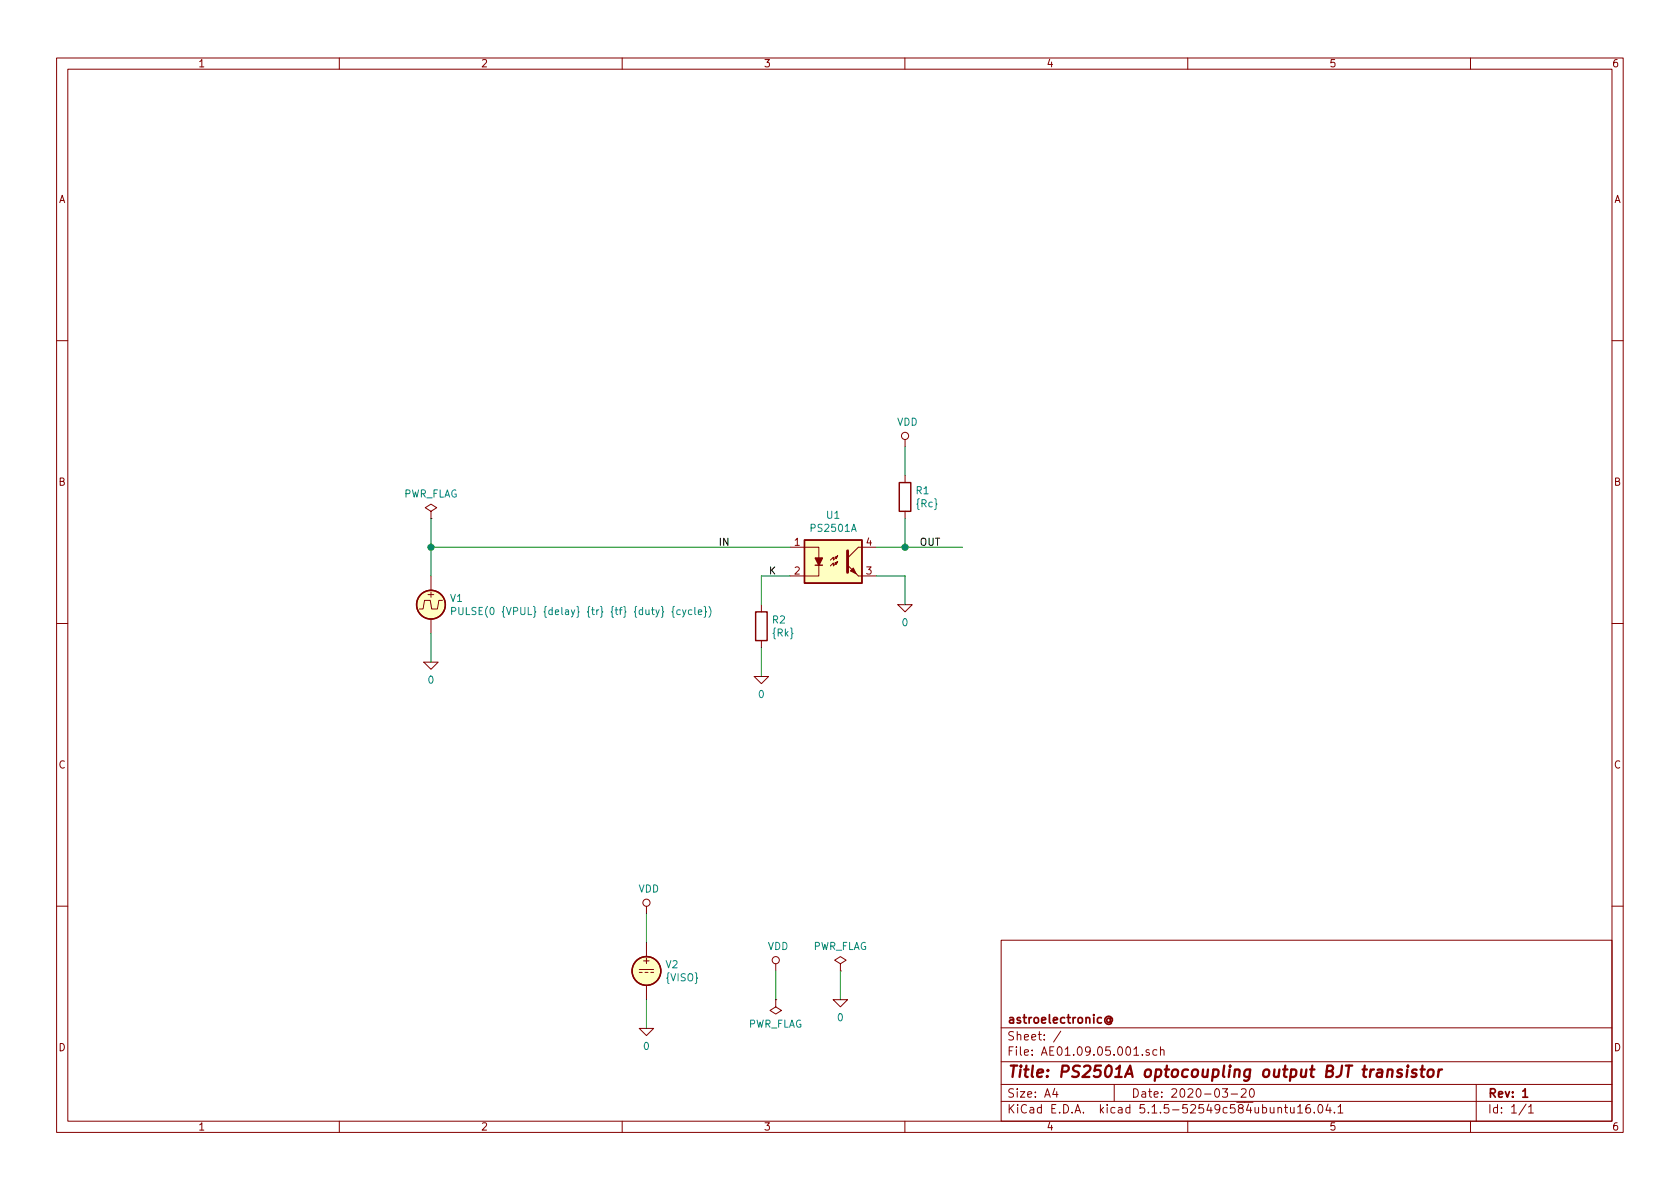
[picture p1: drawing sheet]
EESchema Schematic File Version 4
EELAYER 30 0
EELAYER END
$Descr A4 11693 8268
encoding utf-8
Sheet 1 1
Title "PS2501A optocoupling output BJT transistor"
Date "2020-03-20"
Rev "1"
Comp "astroelectronic@"
Comment1 ""
Comment2 ""
Comment3 ""
Comment4 ""
$EndDescr
$Comp
L AE01.17.05.000:PS2501A U1
U 1 1
P 5800 3900
F 0 "U1" H 5800 4225 50  0000 C CNN
F 1 "PS2501A" H 5800 4134 50  0000 C CNN
F 2 "" H 5600 3700 50  0001 L BIN
F 3 "" H 5600 4100 50  0001 L BNN
F 4 "X" H 5800 3900 50  0001 C CNN "Spice_Primitive"
F 5 "PS2501A" H 5800 3900 50  0001 C CNN "Spice_Model"
F 6 "Y" H 5800 3900 50  0001 C CNN "Spice_Netlist_Enabled"
F 7 "models/ps2501a.lib" H 5800 3900 50  0001 C CNN "Spice_Lib_File"
	1    5800 3900
	1    0    0    -1  
$EndComp
$Comp
L Device:R R2
U 1 1
P 5300 4350
F 0 "R2" H 5370 4396 50  0000 L CNN
F 1 "{Rk}" H 5370 4305 50  0000 L CNN
F 2 "" V 5230 4350 50  0001 C CNN
F 3 "~" H 5300 4350 50  0001 C CNN
	1    5300 4350
	1    0    0    -1  
$EndComp
Wire Wire Line
	5500 4000 5300 4000
Wire Wire Line
	5300 4000 5300 4200
Wire Wire Line
	5300 4500 5300 4700
$Comp
L pspice:0 #GND03
U 1 1
P 5300 4700
F 0 "#GND03" H 5300 4600 50  0001 C CNN
F 1 "0" H 5300 4577 50  0000 C CNN
F 2 "" H 5300 4700 50  0001 C CNN
F 3 "~" H 5300 4700 50  0001 C CNN
	1    5300 4700
	1    0    0    -1  
$EndComp
Text Label 5350 4000 0    50   ~ 0
K
$Comp
L Simulation_SPICE:VPULSE V1
U 1 1
P 3000 4200
F 0 "V1" H 3130 4246 50  0000 L CNN
F 1 "PULSE(0 {VPUL} {delay} {tr} {tf} {duty} {cycle})" H 3130 4155 50  0000 L CNN
F 2 "" H 3000 4200 50  0001 C CNN
F 3 "~" H 3000 4200 50  0001 C CNN
F 4 "Y" H 3000 4200 50  0001 L CNN "Spice_Netlist_Enabled"
F 5 "V" H 3000 4200 50  0001 L CNN "Spice_Primitive"
	1    3000 4200
	1    0    0    -1  
$EndComp
Wire Wire Line
	5500 3800 3000 3800
Wire Wire Line
	3000 3800 3000 4000
Wire Wire Line
	3000 4400 3000 4600
$Comp
L pspice:0 #GND02
U 1 1
P 3000 4600
F 0 "#GND02" H 3000 4500 50  0001 C CNN
F 1 "0" H 3000 4477 50  0000 C CNN
F 2 "" H 3000 4600 50  0001 C CNN
F 3 "~" H 3000 4600 50  0001 C CNN
	1    3000 4600
	1    0    0    -1  
$EndComp
Wire Wire Line
	6100 4000 6300 4000
Wire Wire Line
	6300 4000 6300 4200
$Comp
L pspice:0 #GND01
U 1 1
P 6300 4200
F 0 "#GND01" H 6300 4100 50  0001 C CNN
F 1 "0" H 6300 4077 50  0000 C CNN
F 2 "" H 6300 4200 50  0001 C CNN
F 3 "~" H 6300 4200 50  0001 C CNN
	1    6300 4200
	1    0    0    -1  
$EndComp
Wire Wire Line
	6100 3800 6300 3800
Wire Wire Line
	6300 3800 6300 3600
Connection ~ 6300 3800
Wire Wire Line
	6300 3800 6700 3800
$Comp
L Device:R R1
U 1 1
P 6300 3450
F 0 "R1" H 6370 3496 50  0000 L CNN
F 1 "{Rc}" H 6370 3405 50  0000 L CNN
F 2 "" V 6230 3450 50  0001 C CNN
F 3 "~" H 6300 3450 50  0001 C CNN
	1    6300 3450
	1    0    0    -1  
$EndComp
Wire Wire Line
	6300 3300 6300 3100
Text Label 6400 3800 0    50   ~ 0
OUT
Text Label 5000 3800 0    50   ~ 0
IN
$Comp
L power:VDD #PWR01
U 1 1
P 6300 3100
F 0 "#PWR01" H 6300 2950 50  0001 C CNN
F 1 "VDD" H 6317 3273 50  0000 C CNN
F 2 "" H 6300 3100 50  0001 C CNN
F 3 "" H 6300 3100 50  0001 C CNN
	1    6300 3100
	1    0    0    -1  
$EndComp
Wire Wire Line
	3000 3800 3000 3600
Connection ~ 3000 3800
$Comp
L power:PWR_FLAG #FLG01
U 1 1
P 3000 3600
F 0 "#FLG01" H 3000 3675 50  0001 C CNN
F 1 "PWR_FLAG" H 3000 3773 50  0000 C CNN
F 2 "" H 3000 3600 50  0001 C CNN
F 3 "~" H 3000 3600 50  0001 C CNN
	1    3000 3600
	1    0    0    -1  
$EndComp
$Comp
L Simulation_SPICE:VDC V2
U 1 1
P 4500 6750
F 0 "V2" H 4630 6796 50  0000 L CNN
F 1 "{VISO}" H 4630 6705 50  0000 L CNN
F 2 "" H 4500 6750 50  0001 C CNN
F 3 "~" H 4500 6750 50  0001 C CNN
F 4 "Y" H 4500 6750 50  0001 L CNN "Spice_Netlist_Enabled"
F 5 "V" H 4500 6750 50  0001 L CNN "Spice_Primitive"
	1    4500 6750
	1    0    0    -1  
$EndComp
Wire Wire Line
	4500 6950 4500 7150
Wire Wire Line
	4500 6550 4500 6350
$Comp
L pspice:0 #GND05
U 1 1
P 4500 7150
F 0 "#GND05" H 4500 7050 50  0001 C CNN
F 1 "0" H 4500 7027 50  0000 C CNN
F 2 "" H 4500 7150 50  0001 C CNN
F 3 "~" H 4500 7150 50  0001 C CNN
	1    4500 7150
	1    0    0    -1  
$EndComp
$Comp
L power:VDD #PWR02
U 1 1
P 4500 6350
F 0 "#PWR02" H 4500 6200 50  0001 C CNN
F 1 "VDD" H 4517 6523 50  0000 C CNN
F 2 "" H 4500 6350 50  0001 C CNN
F 3 "" H 4500 6350 50  0001 C CNN
	1    4500 6350
	1    0    0    -1  
$EndComp
$Comp
L power:VDD #PWR03
U 1 1
P 5400 6750
F 0 "#PWR03" H 5400 6600 50  0001 C CNN
F 1 "VDD" H 5417 6923 50  0000 C CNN
F 2 "" H 5400 6750 50  0001 C CNN
F 3 "" H 5400 6750 50  0001 C CNN
	1    5400 6750
	1    0    0    -1  
$EndComp
Wire Wire Line
	5400 6750 5400 6950
$Comp
L power:PWR_FLAG #FLG03
U 1 1
P 5400 6950
F 0 "#FLG03" H 5400 7025 50  0001 C CNN
F 1 "PWR_FLAG" H 5400 7123 50  0000 C CNN
F 2 "" H 5400 6950 50  0001 C CNN
F 3 "~" H 5400 6950 50  0001 C CNN
	1    5400 6950
	-1   0    0    1   
$EndComp
$Comp
L pspice:0 #GND04
U 1 1
P 5850 6950
F 0 "#GND04" H 5850 6850 50  0001 C CNN
F 1 "0" H 5850 6827 50  0000 C CNN
F 2 "" H 5850 6950 50  0001 C CNN
F 3 "~" H 5850 6950 50  0001 C CNN
	1    5850 6950
	1    0    0    -1  
$EndComp
$Comp
L power:PWR_FLAG #FLG02
U 1 1
P 5850 6750
F 0 "#FLG02" H 5850 6825 50  0001 C CNN
F 1 "PWR_FLAG" H 5850 6923 50  0000 C CNN
F 2 "" H 5850 6750 50  0001 C CNN
F 3 "~" H 5850 6750 50  0001 C CNN
	1    5850 6750
	1    0    0    -1  
$EndComp
Wire Wire Line
	5850 6750 5850 6950
$EndSCHEMATC
